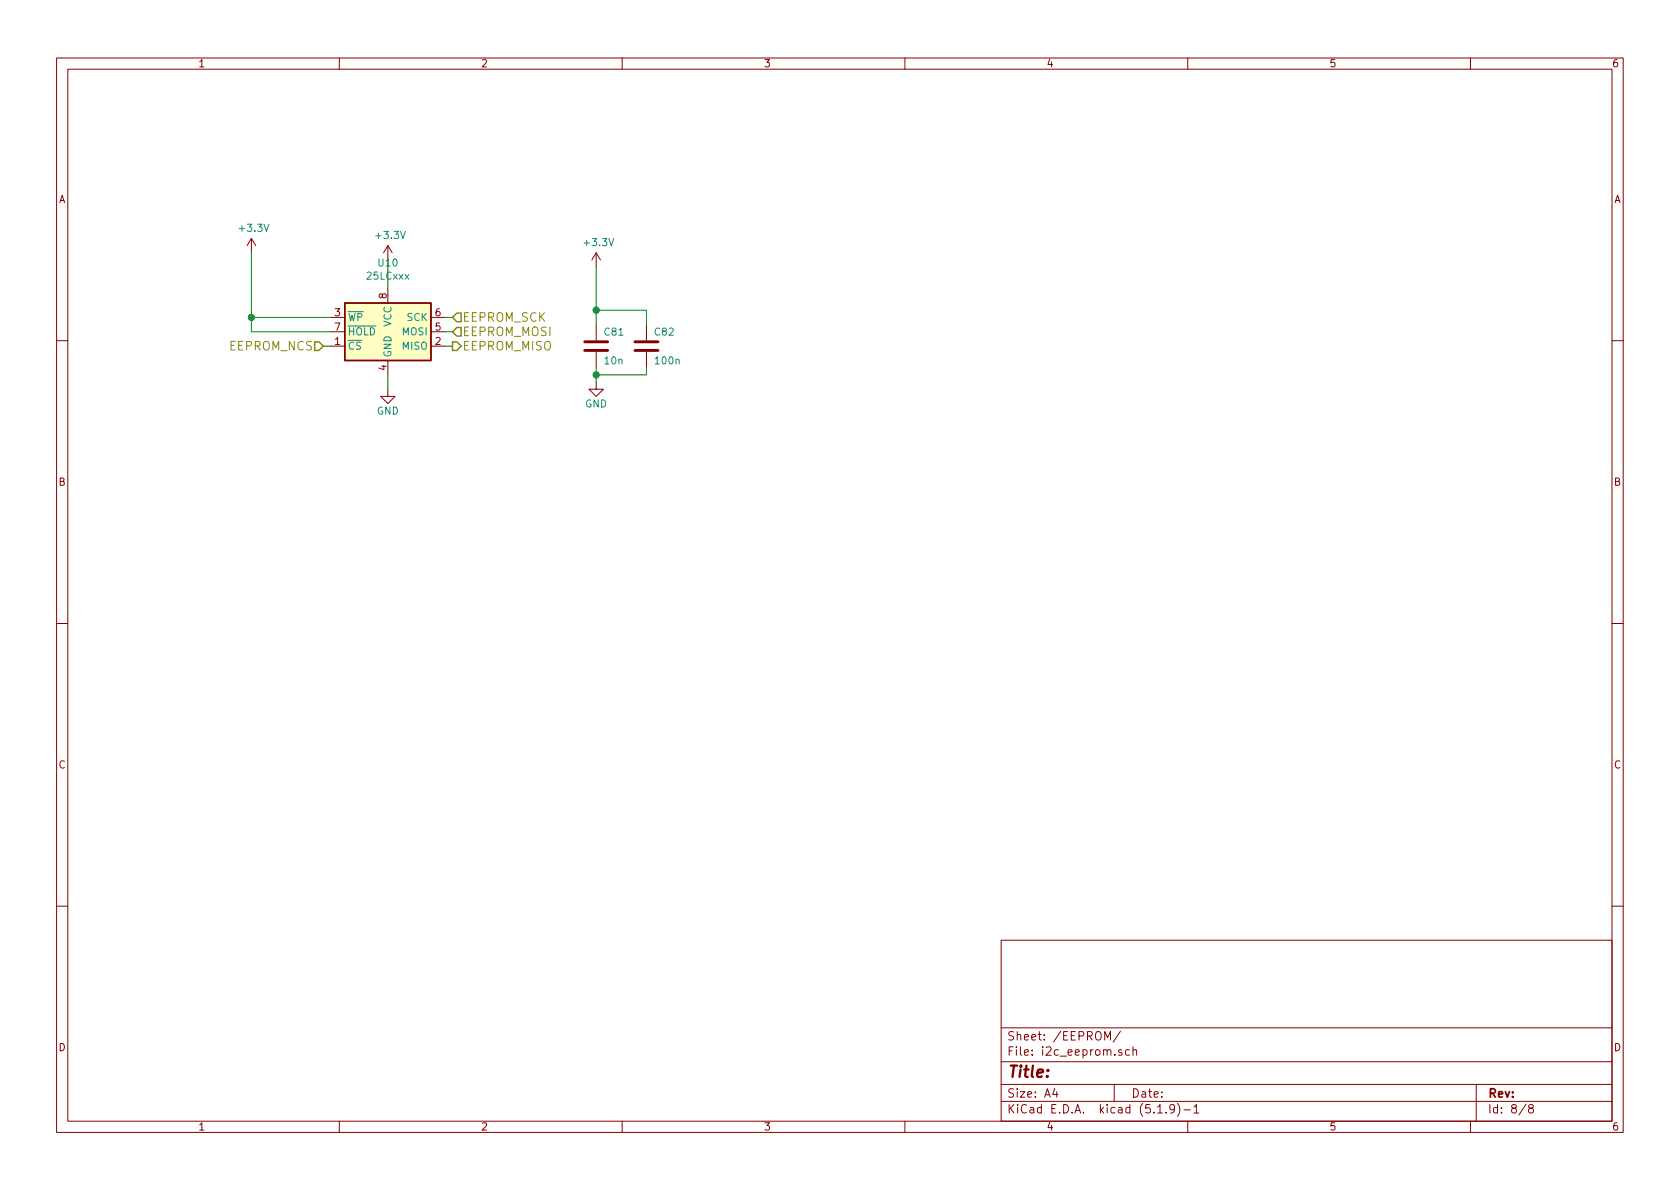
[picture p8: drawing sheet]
<svg xmlns="http://www.w3.org/2000/svg" width="297mm" height="210mm" viewBox="0 0 297 210" stroke-linecap="round" stroke-linejoin="round" font-family="sans-serif">
<g fill="none" stroke="#840000" stroke-width=".18">
<path d="M10 10.3h277v189.9h-277zM12 12.2h273v186.1h-273zM60 10.3v1.9M110 10.3v1.9M160 10.3v1.9M210 10.3v1.9M260 10.3v1.9M44.4 42.2l-.7 1.2M44.4 42.2v2.5M44.4 42.2l.8 1.2M58.4 56.1h2.6M58.4 58.7h2.6"/>
<path d="M68.6 43.4l-.8 1.3M68.6 43.4v2.6M68.6 51v2.6M68.6 43.4l.7 1.3M76.2 56.1h2.5M76.2 58.7h2.5M105.4 44.7l-.8 1.3M105.4 44.7v2.5M105.4 57.4v2.8M105.4 44.7l.8 1.3M114.3 57.4v2.8M10 60.2h2"/>
<path d="M58.4 61.2h2.6M68.6 68.8v1.3h1.2l-1.2 1.3-1.3-1.3h1.3M68.6 63.7v2.6M76.2 61.2h2.5M105.4 67.6v1.2h1.3l-1.3 1.3-1.3-1.3h1.3M105.4 62.2v2.8M114.3 62.2v2.8M285 60.2h2M10 110.3h2M285 110.3h2M10 160.2h2M177 166.3h108v32h-108z"/>
<path d="M285 160.2h2M60 198.3v1.9M110 198.3v1.9M160 198.3v1.9M177 194.8h108M177 191.8h108M177 187.8h108M177 181.8h108M186.5 192.5l-.4 1h1M186.8 193v1M195.3 183.9v-1.5l.5 1.1 .5-1.1v1.5M197 191.8v3"/>
<path d="M198.1 182.3l-1.3 2M198.3 185.7l-.3-.1-.2 .2v.2l.5 .2v.3h-.5M199.7 185.7l-.4-.1-.3 .3 .1 .6h.6M200.3 185.7l.3-.1 .3 .1 .1 .9M200.3 185.1v1.5M204.7 196.8h.8M206.2 196.7v.1M207.7 196l-.1 .1a.48 .48 0 0 1-.6 .1l-.2-.2 .2-.6a.48 .48 0 0 1 .6 .1 1.27 1.27 0 0 1-.2 1.2l-.4 .1M208.2 195.1a1.71 1.71 0 0 1 0 2.3M209.3 196.3h1.2M210 198.3v1.9M211.1 195.8l.4-.5v1.5"/>
<path d="M211.1 196.8h.9M260 198.3v1.9M261 191.8v6.5M269.8 195.2l-1.2 2M270.6 196l-.3-.2v-.2l.3-.3h.2l.3 .3-.1 .2-.6 .2a.48 .48 0 0 0-.1 .7l.3 .1 .4-.1a.48 .48 0 0 0-.2-.7"/>
</g>
<path d="M103.4 62h4M103.4 60.4h4M112.3 62h4M112.3 60.4h4" fill="none" stroke="#840000" stroke-width=".51"/>
<path d="M61 53.6h15.2v10.1h-15.2z" fill="#ffffc2" stroke="#ffffc2" stroke-width=".18"/>
<path d="M61 53.6h15.2v10.1h-15.2z" fill="none" stroke="#840000" stroke-width=".25"/>
<path d="M44.4 56.1h14M44.4 44.7v14h14M68.6 46v5M78.7 56.1h1.3M78.7 58.7h1.3M105.4 47.2v10.2M105.4 54.9h8.9v2.5M57.1 61.2h1.3M68.6 66.3v2.5M78.7 61.2h1.3M105.4 65v2.6M114.3 65v1.3h-8.9" fill="none" stroke="#008400" stroke-width=".18"/>
<path d="M80.8 57.9h.7v1.5h-.7l-.8-.7zM80.8 55.4h.7v1.5h-.7l-.8-.8zM55.6 60.4h.8l.7 .8-.7 .8h-.8zM80 60.4h.8l.7 .8-.7 .8h-.8z" fill="none" stroke="#848400" stroke-width=".25"/>
<g fill="#008400" stroke="#008400" stroke-width=".25">
<circle cx="105.4" cy="66.3" r=".51"/>
<circle cx="105.4" cy="54.9" r=".51"/>
<circle cx="44.5" cy="56.1" r=".51"/>
</g>
<text font-size="2.8" fill="#840000" x="178" y="190.5">Title:</text>
<g font-size="2.1" fill="#848400">
<text x="81.7" y="59.4">EEPROM_MOSI</text>
<text x="81.7" y="56.9">EEPROM_SCK</text>
<text x="40.6" y="62">EEPROM_NCS</text>
<text x="81.7" y="62">EEPROM_MISO</text>
</g>
<g font-size="2.1" fill="#840000">
<text x="178" y="184">Sheet: /EEPROM/</text>
<text x="178" y="186.7">File: i2c_eeprom.sch</text>
<text x="178" y="196.9">KiCad E.D.A. kicad (5.1.9)-1</text>
<text x="178" y="194.1">Size: A4</text>
<text x="200" y="194.1">Date:</text>
<text x="263" y="194.1">Rev:</text>
<text x="263" y="196.9">Id: 8/8</text>
</g>
<g font-size="1.8" fill="#840000">
<text x="35" y="11.9">1</text>
<text x="85" y="11.9">2</text>
<text x="135" y="11.9">3</text>
<text x="185" y="11.9">4</text>
<text x="235" y="11.9">5</text>
<text x="285" y="11.9">6</text>
<text x="10.4" y="35.9">A</text>
<text x="285.4" y="35.9">A</text>
<text x="68.4" y="52.8" transform="rotate(-90 68.4 52.8)">8</text>
<text x="59.2" y="55.9">3</text>
<text x="59.2" y="58.5">7</text>
<text x="77" y="58.5">5</text>
<text x="77" y="55.9">6</text>
<text x="59.2" y="61">1</text>
<text x="68.4" y="65.5" transform="rotate(-90 68.4 65.5)">4</text>
<text x="77" y="61">2</text>
<text x="10.4" y="85.9">B</text>
<text x="285.4" y="85.9">B</text>
<text x="10.4" y="135.9">C</text>
<text x="285.4" y="135.9">C</text>
<text x="10.4" y="185.9">D</text>
<text x="285.4" y="185.9">D</text>
<text x="35" y="199.9">1</text>
<text x="85" y="199.9">2</text>
<text x="135" y="199.9">3</text>
<text x="185" y="199.9">4</text>
<text x="235" y="199.9">5</text>
<text x="285" y="199.9">6</text>
</g>
<g font-size="1.8" fill="#008484">
<text x="42.5" y="41">+3.3V</text>
<text x="66.6" y="42.3">+3.3V</text>
<text x="67" y="47.1">U10</text>
<text x="103.5" y="43.5">+3.3V</text>
<text x="64.9" y="49.4">25LCxxx</text>
<text x="61.5" y="56.8">WP</text>
<text x="61.5" y="59.3">HOLD</text>
<text x="69.2" y="57.8" transform="rotate(-90 69.2 57.8)">VCC</text>
<text x="71.2" y="59.3">MOSI</text>
<text x="72" y="56.8">SCK</text>
<text x="106.9" y="59.4">C81</text>
<text x="115.8" y="59.4">C82</text>
<text x="61.5" y="61.8">CS</text>
<text x="69.2" y="63.2" transform="rotate(-90 69.2 63.2)">GND</text>
<text x="71.2" y="61.8">MISO</text>
<text x="107" y="64.4">10n</text>
<text x="116" y="64.4">100n</text>
<text x="66.6" y="73.3">GND</text>
<text x="103.5" y="72.1">GND</text>
</g>
</svg>
